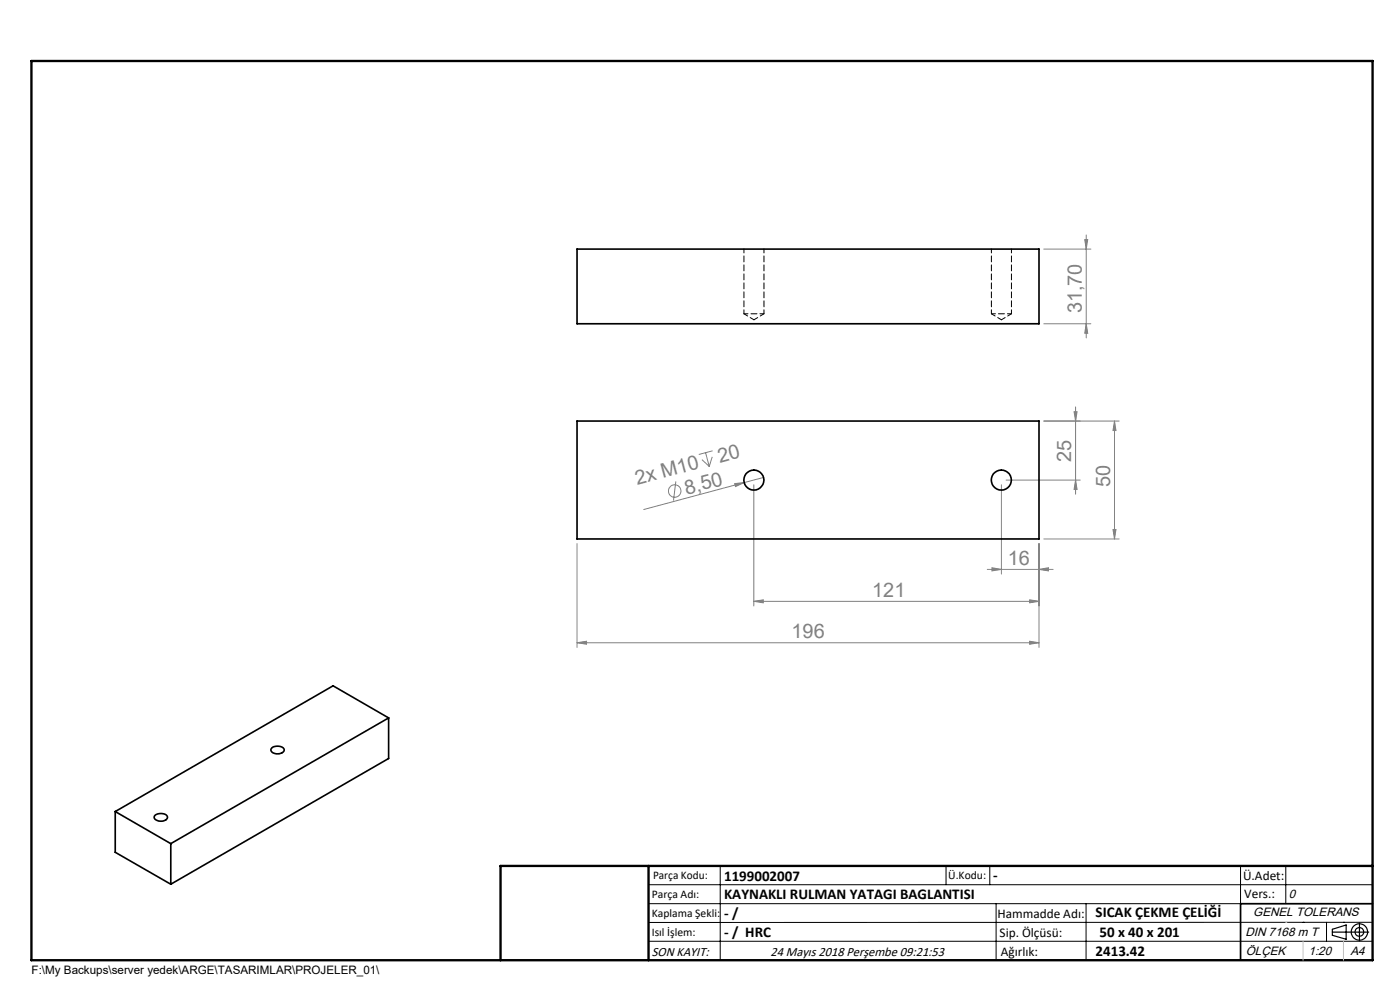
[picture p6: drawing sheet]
<svg xmlns="http://www.w3.org/2000/svg" width="297mm" height="210mm" viewBox="0 0 297 210" stroke-linecap="round" stroke-linejoin="round" font-family="sans-serif">
<g fill="none" stroke="#808080" stroke-width=".21">
<path d="M221.4 52.8h10M230.1 50.8h.7l-.4 2zM230.4 49.8v21.9M221.4 68.7h10M230.4 68.7l.4 2h-.7zM148.9 97.5l1.6 1.4M149.7 96l.8 2.9M151.1 96.9l-.6 2M151.2 95.6l-3 .8M227.9 87.3h.6l-.3 2zM228.2 86.3v18.5M236.4 89.3v25"/>
<path d="M236.4 89.3l.3 2h-.6zM237.4 89.3h-16M122.4 115.3v22M143.4 102.1l-.5 4.1M155.9 102.6l2-.2-1.9 .8zM157.9 102.4l-21.3 5.7M159.9 102.8v25.7M162 101.3l-4.1 1.1M212.4 102.8v19M213.4 101.8h15.8M220.4 115.3v22M221.4 114.3h16"/>
<path d="M228.2 101.8l.3 2h-.6zM236.1 112.3h.6l-.3 2zM122.4 136.3l2-.3v.7zM122.4 136.3h98M159.9 127.6l2-.4v.7zM159.9 127.6h60.5M209.4 120.8h14M210.4 120.4l2 .4-2 .3zM218.4 136l2 .3-2 .4zM218.4 127.2l2 .4-2 .3zM220.4 120.8l2-.4v.7z"/>
<circle cx="143.1" cy="104.2" r="1.33"/>
</g>
<g fill="none" stroke="#000" stroke-width=".25">
<path d="M282.6 197.7h7.8M282.6 197.1l3-.9v3l-3-.8zM288.4 195.8v3.8M106.2 203.7h185"/>
<circle cx="288.4" cy="197.7" r="1.74"/>
<circle cx="288.4" cy="197.7" r=".93"/>
</g>
<g fill="none" stroke="#000" stroke-width=".21">
<path d="M137.6 187.7h153.6M137.6 191.7h153.6M137.6 199.7h153.6M152.8 183.7v20M200.7 183.7v4M210 183.7v4M211.3 191.7v12M230.4 191.7v12M263.2 183.7v20M272.8 183.7v8M276.4 195.6h.1M281.4 195.6v4.1"/>
<path d="M285 195.6h.1M291.2 195.6l-153.6 .1"/>
</g>
<path d="M291.2 191.7h-28v12" fill="none" stroke="#000" stroke-width=".35"/>
<path d="M6.7 12.9h284.5v190.8h-284.5zM137.6 183.7v20M291.2 183.7h-185v20" fill="none" stroke="#000" stroke-width=".5"/>
<path d="M276.4 199.7v4M285 199.7v4" fill="none" stroke="#c0c0c0" stroke-width=".21"/>
<path d="M272.8 195.6h.1" fill="none" stroke="#c0c0c0" stroke-width=".25"/>
<g fill="#808080">
<path d="M155.9 102.6l2-.2-1.9 .8z"/>
<path d="M218.4 136l2 .3-2 .4zM122.4 136.3l2-.3v.7zM218.4 127.2l2 .4-2 .3zM159.9 127.6l2-.4v.7z"/>
<path d="M210.4 120.4l2 .4-2 .3zM220.4 120.8l2-.4v.7z"/>
<path d="M228.2 101.8l.3 2h-.6zM227.9 87.3h.6l-.3 2zM230.4 68.7l.4 2h-.7zM230.1 50.8h.7l-.4 2z"/>
<path d="M236.4 89.3l.3 2h-.6zM236.1 112.3h.6l-.3 2z"/>
</g>
<g fill="none" stroke="#000" stroke-width=".35">
<path d="M122.4 52.8h98v15.9h-98zM122.4 89.3h98v25h-98zM57.7 158.6a1.9 1.9 0 0 1 2.6 .4 1.59 1.59 0 0 1-2.4 .7l-.4-.5zM82.4 152.3v8.6l-46.2 26.7M82.4 152.3l-46.2 26.7M82.4 152.3l-11.7-6.8-46.3 26.6M24.4 172.1v8.7l11.8 6.8M24.4 172.1l11.8 6.9M32.9 172.9a1.89 1.89 0 0 1 2.6 .4 1.54 1.54 0 0 1-2.4 .6l-.4-.4zM36.2 179v8.6"/>
<circle cx="159.9" cy="101.8" r="2.12"/>
<circle cx="212.4" cy="101.8" r="2.12"/>
</g>
<path d="M157.8 52.8v13.8M210.3 52.8v13.8M162.1 66.6h-4.3M162.1 66.6v-13.8M214.6 66.6h-4.3M214.6 66.6v-13.8" fill="none" stroke="#000" stroke-width=".21" stroke-dasharray="1.3 .6" stroke-dashoffset=".4"/>
<path d="M157.8 66.6l2.1 1.2M159.9 67.8l2.2-1.2M210.3 66.6l2.1 1.2M212.4 67.8l2.2-1.2" fill="none" stroke="#000" stroke-width=".21" stroke-dasharray="1.3 .6" stroke-dashoffset=".3"/>
<g font-size="4.2" fill="#808080">
<text x="229.5" y="66.5" transform="rotate(-90 229.5 66.5)">31,70</text>
<text x="152.7" y="98.1" transform="rotate(-15 152.7 98.1)">20</text>
<text x="227.2" y="98.1" transform="rotate(-90 227.2 98.1)">25</text>
<text x="135.2" y="102.8" transform="rotate(-15 135.2 102.8)">2x M10</text>
<text x="145.6" y="104.9" transform="rotate(-15 145.6 104.9)">8,50</text>
<text x="235.5" y="103.4" transform="rotate(-90 235.5 103.4)">50</text>
<text x="213.8" y="119.8">16</text>
<text x="185" y="126.6">121</text>
<text x="167.9" y="135.4">196</text>
</g>
<g font-size="3.2">
<text x="153.6" y="186.8">1199002007</text>
<text x="153.6" y="190.8">KAYNAKLI RULMAN YATAGI BAGLANTISI</text>
<text x="210.7" y="186.6">-</text>
<text x="153.6" y="194.8">- /</text>
<text x="232.4" y="194.5">SICAK ÇEKME ÇELİĞİ</text>
<text x="153.6" y="198.8">- / HRC</text>
<text x="232.4" y="202.8">2413.42</text>
<text x="233.2" y="198.8">50 x 40 x 201</text>
</g>
<g font-size="2.8">
<text x="263.7" y="186.7">Ü.Adet:</text>
<text x="263.9" y="190.5">Vers.:</text>
<text x="211.6" y="194.8">Hammadde Adı:</text>
<text x="138.3" y="202.8">SON KAYIT:</text>
<text x="163.4" y="202.8">24 Mayıs 2018 Perşembe 09:21:53</text>
<text x="212.1" y="198.7">Sip. Ölçüsü:</text>
<text x="212.3" y="202.7">Ağırlık:</text>
</g>
<g font-size="2.6">
<text x="273.4" y="190.4">0</text>
<text x="265.9" y="194.4">GENEL TOLERANS</text>
<text x="264.2" y="198.5">DIN 7168 m T</text>
<text x="264.3" y="202.6">ÖLÇEK</text>
<text x="277.6" y="202.6">1:20</text>
<text x="286.5" y="202.6">A4</text>
</g>
<g font-size="2.5">
<text x="138.3" y="190.5">Parça Adı:</text>
<text x="138.5" y="186.5">Parça Kodu:</text>
<text x="201.2" y="186.5">Ü.Kodu:</text>
<text x="138.3" y="194.5">Kaplama Şekli:</text>
<text x="138.3" y="198.6">Isıl İşlem:</text>
<text x="6.7" y="206.7">F:\My Backups\server yedek\ARGE\TASARIMLAR\PROJELER_01\</text>
</g>
</svg>
